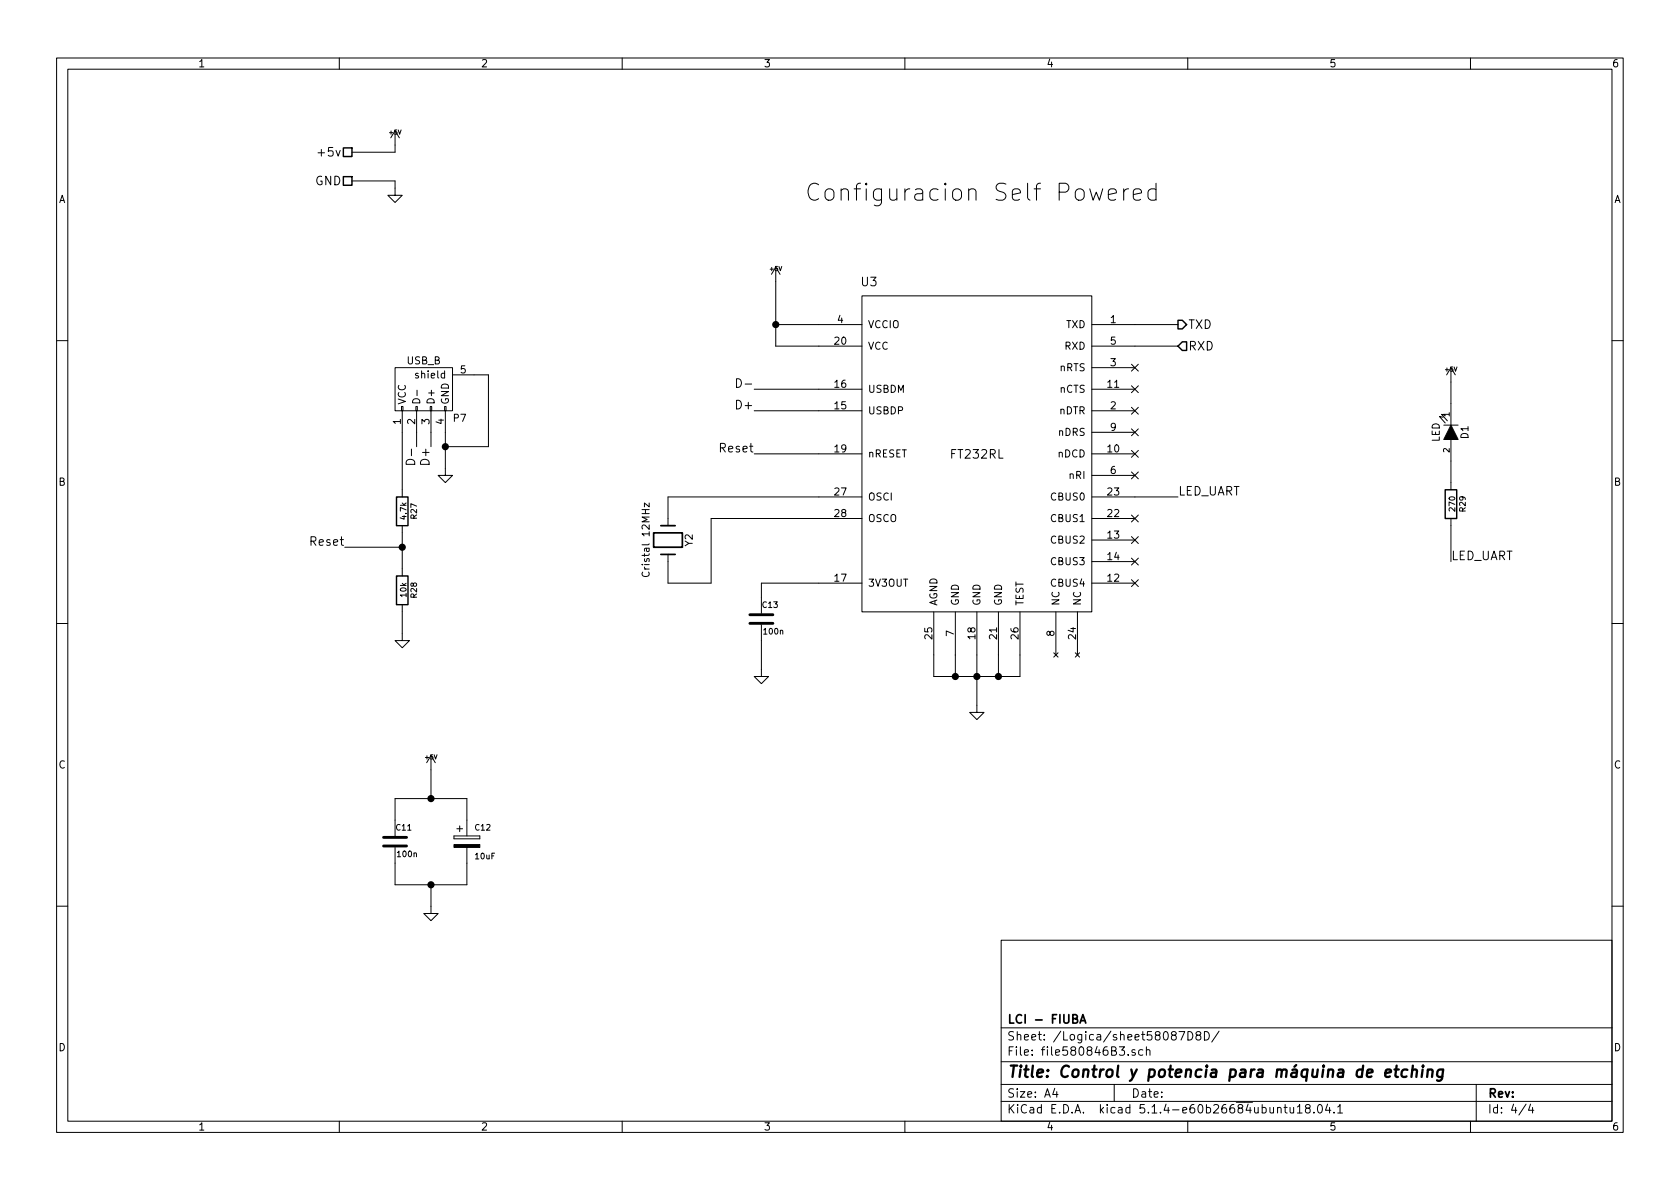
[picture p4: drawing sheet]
<svg xmlns="http://www.w3.org/2000/svg" width="297mm" height="210mm" viewBox="0 0 297 210" stroke-linecap="round" stroke-linejoin="round" font-family="sans-serif">
<g fill="none" stroke="#000" stroke-width=".18">
<path d="M10 10.3h277v189.9h-277zM12 12.2h273v186.1h-273zM60 10.3v1.9M110 10.3v1.9M160 10.3v1.9M210 10.3v1.9M260 10.3v1.9M62.2 32h7.6v2.5h1.3l-1.3 1.3-1.2-1.3h1.2M69.8 23.1v3.8h-7.6M69.8 23.1l-.7 1.3M69.8 23.1l.8 1.3M196 34.4l1.4-.3-.1-.6-.3-.1h-.6l-.3 .1-.1 .3v1.2l.1 .2 .3 .2h.6l.3-.2"/>
<path d="M198.7 33.4v2M199.5 33.4a.77 .77 0 0 0-.8 .6M200.4 34.4l1.4-.3-.1-.6-.3-.1h-.6l-.3 .1-.1 .3v1.2l.1 .2 .3 .2h.6l.3-.2M204.4 33.5l-.3-.1h-.6l-.4 .3-.1 .3v.8l.1 .3 .4 .3h.6l.3-.2M204.4 32.4v3M137.2 57.4h15.2M137.2 47.2v14h15.2M137.2 47.2l-.8 1.3M137.2 47.2l.7 1.3M152.4 52.3h40.6v55.9h-40.6zM193 57.4h15.3M10 60.2h2"/>
<path d="M69.8 65h10.2v7.6h-10.2zM71 71.9h.2v.7h-.2zM71.1 72.6v15.3M72.7 79.4v1.2M73.1 70.6a.66 .66 0 0 1 .8-.1 .66 .66 0 0 1 .3 .7h-1.3zM73.5 71.9h.3v.7h-.3zM73.7 72.6v6.4M73.7 69v1M76.1 71.9h.2v.7h-.2zM76.2 72.6v6.4M78.6 71.9h.3v.7h-.3zM78.7 72.6v11.5h1.3l-1.3 1.2-1.2-1.2h1.2"/>
<path d="M80 66.3h6.4v12.7h-7.7M130.2 67a.77 .77 0 0 1 .9 .7 .77 .77 0 0 1-.9 .8zM131.7 67.9h1.2M133.3 72.6h19.1M133.3 68.8h19.1M193 72.6h7.7M193 65h7.7M193 61.2h15.3M193 76.4h7.7M193 68.8h7.7M200.1 72l1.2 1.2M200.1 75.8l1.2 1.3"/>
<path d="M200.1 68.2l1.2 1.2M200.1 79.6l1.2 1.3M200.1 64.4l1.2 1.2M201.3 72l-1.2 1.2M201.3 75.8l-1.2 1.3M201.3 68.2l-1.2 1.2M201.3 79.6l-1.2 1.3M201.3 64.4l-1.2 1.2M255.1 73.8l-.6-.1 1 1.1M255.3 75.2h2.5M255.5 73.4l-.6-.1 1 1.1M256.5 65v10.2"/>
<path d="M256.5 77.7v8.9M256.5 65l-.7 1.3M256.5 65l.8 1.3M285 60.2h2M61 96.8h10.1M71.1 93v8.8M72 81.4a.81 .81 0 0 1 .9-.1 .81 .81 0 0 1 .4 .8h-1.5v-.4zM114.8 88.9v.7l-.9-.7v.7M133.3 80.3h19.1M152.4 91.7h-26.7v11.4h-7.6v-5.1M152.4 87.9h-34.3v5.1M193 84.1h7.7"/>
<path d="M193 80.3h7.7M193 91.7h7.7M193 95.5h7.7M193 87.9h15.3M193 99.3h7.7M200.1 83.5l1.2 1.2M200.1 91.1l1.2 1.2M200.1 94.9l1.2 1.2M200.1 98.7l1.2 1.2M201.3 83.5l-1.2 1.2M201.3 91.1l-1.2 1.2M201.3 94.9l-1.2 1.2"/>
<path d="M201.3 98.7l-1.2 1.2M256.5 91.7v7.6M10 110.3h2M71.1 106.9v6.4h1.3l-1.3 1.2-1.3-1.2h1.3M113.6 101.2a.51 .51 0 0 0 0 .6 .51 .51 0 0 0 .6 .1 .46 .46 0 0 0 .5-.2 .46 .46 0 0 0 0-.5M134.6 110.5v9.1h1.3l-1.3 1.3-1.3-1.3h1.3M152.4 103.1h-17.8v5.4M165.1 108.2v11.4h15.2v-11.4M168.9 108.2v11.4M172.7 108.2v17.8h1.3l-1.3 1.2-1.3-1.2h1.3M176.5 108.2v11.4M186.3 115.4l.8 .8"/>
<path d="M186.7 108.2v7.6M187.1 115.4l-.8 .8M190.1 115.4l.8 .8M190.5 108.2v7.6M190.9 115.4l-.8 .8M193 103.1h7.7M200.1 102.5l1.2 1.2M201.3 102.5l-1.2 1.2M285 110.3h2M76.2 133.6l-.8 1.3M76.2 133.6v7.6M76.2 133.6l.8 1.3"/>
<path d="M69.8 147.8v-6.6h12.7v6.6M69.8 149.9v6.6h12.7v-6.6M76.2 156.5v5h1.3l-1.3 1.3-1.3-1.3h1.3M80.3 147.8v.5zM80.3 148.3h4.5zM80.3 147.8h4.5zM80.8 146.6h1M81.3 146v1.1M84.8 147.8v.5zM10 160.2h2M177 166.3h108v32h-108zM285 160.2h2"/>
<path d="M60 198.3v1.9M110 198.3v1.9M160 198.3v1.9M177 194.8h108M177 191.8h108M177 187.8h108M177 181.8h108M186.5 192.5l-.4 1h1M186.8 193v1M197 191.8v3M199.5 186.5v.1M200.7 185.7l-.4-.1-.2 .2 .1 .2 .5 .2v.3h-.6"/>
<path d="M202.1 185.7l-.5-.1-.3 .3 .1 .6 .2 .1 .5-.1M202.7 185.7l.2-.1 .4 .1v.9M202.7 185.1v1.5M208.5 182.4h1l-.7 1.5M210 198.3v1.9M210 182.4a.76 .76 0 0 1 .9 .8 .76 .76 0 0 1-.9 .7zM211.8 183.1l-.3-.2v-.2l.3-.3h.2l.3 .3-.1 .2-.6 .2a.48 .48 0 0 0-.1 .7l.3 .1 .4-.1a.48 .48 0 0 0-.2-.7M213 182.4a.76 .76 0 0 1 .8 .8 .76 .76 0 0 1-.8 .7zM215.5 182.3l-1.3 2M225.9 196l.2-.2 .3 .1 .1 .9M227 195.8h.6M227.2 195.3v1.3l.4 .2"/>
<path d="M228.1 195.8l.1 .9 .3 .1 .2-.1M228.7 195.8v1M229.4 195.8l.4-.5v1.5M229.4 196.8h.8M231.1 196l-.3-.3 .1-.3a.48 .48 0 0 1 .7 .1l-.1 .4a.52 .52 0 0 0-.6 .2 .52 .52 0 0 0 0 .6l.5 .1 .2-.1v-.4l-.2-.3M232.3 196.7v.1M233.1 195.4l.2-.1a.8 .8 0 0 1 .5 .8 .8 .8 0 0 1-.5 .7 1 1 0 0 1-.2-1.4zM234.7 195.2l-.3 1.1h.9M235.1 195.8v1M235.9 196.7v.1M236.5 195.8l.4-.5v1.5M236.5 196.8h.9"/>
<path d="M260 198.3v1.9M261 191.8v6.5M269.8 195.2l-1.2 2M270.6 195.2l-.3 1.1h.9M271 195.8v1"/>
</g>
<path d="M245 189.8l.9-.2v-.4h-.8l-.2 1 .3 .2 .5-.1M246.6 189.1h.7M246.9 188.4l-.2 1.8 .1 .1 .4 .1M248.8 189.2a.68 .68 0 0 0-.9 .3l-.1 .6 .1 .2 .2 .1 .6-.1M249.7 189.3a.52 .52 0 0 1 .8 .1l-.1 1M249.8 188.4l-.2 2M251.5 189.1l-.1 1.3M251.6 188.4v.2M252.5 189.3a.52 .52 0 0 1 .8 .1l-.1 1M252.5 189.1l-.2 1.3M255.1 189.2a.68 .68 0 0 0-.9 .3v.8l.2 .1 .6-.1M255.2 189.1l-.2 1.6a.6 .6 0 0 1-.9 .3" fill="none" stroke="#000" stroke-width=".41"/>
<path d="M115.6 94.2h5v2.6h-5zM116.8 93h2.6M116.8 98h2.6M189.7 180.1l.7-.1v-.4l-.2-.2h-.5v1.5h.5l.3-.1v-.4l-.1-.2-.2-.1M191 180.9l.5-1.5 .5 1.5M191.1 180.5h.7" fill="none" stroke="#000" stroke-width=".3"/>
<path d="M132.6 110.2h4.1M132.6 108.7h4.1M67.8 149.6h4.1M67.8 148.1h4.1" fill="none" stroke="#000" stroke-width=".51"/>
<path d="M256.5 75.2l1.3 2.5h-2.5zM80.3 149.3h4.5v.6h-4.5z" fill="#000" stroke="#000" stroke-width=".18"/>
<path d="M60.7 26.2h1.5v1.5h-1.5zM60.7 31.2h1.5v1.6h-1.5zM208.3 56.6h.7l.8 .8-.8 .8h-.7zM209 60.4h.8v1.6h-.8l-.7-.8zM70.1 87.9h2v5.1h-2zM255.5 86.6h2.1v5.1h-2.1zM70.1 101.8h2v5.1h-2z" fill="none" stroke="#000" stroke-width=".25"/>
<g fill="#000" stroke="#000" stroke-width=".25">
<circle cx="137.2" cy="57.4" r=".51"/>
<circle cx="78.7" cy="79" r=".51"/>
<circle cx="71.1" cy="96.8" r=".51"/>
<circle cx="168.9" cy="119.6" r=".51"/>
<circle cx="172.7" cy="119.6" r=".51"/>
<circle cx="176.5" cy="119.6" r=".51"/>
<circle cx="76.2" cy="156.5" r=".51"/>
<circle cx="76.2" cy="141.2" r=".51"/>
</g>
<text font-size="4.2" x="142.2" y="35.6">Configuracion Self Powered</text>
<text font-size="2.8" x="178" y="190.5">Title: Control y potencia para máquina de etching</text>
<g font-size="2.1">
<text x="56.8" y="27.7">+5v</text>
<text x="55.7" y="32.8">GND</text>
<text x="152.3" y="50.6">U3</text>
<text x="210.1" y="58.2">TXD</text>
<text x="210.1" y="62">RXD</text>
<text x="130.6" y="72.4">D+</text>
<text x="75.9" y="81.8" transform="rotate(-90 75.9 81.8)">D+</text>
<text x="127.6" y="80">Reset</text>
<text x="168.2" y="81.1">FT232RL</text>
<text x="208.3" y="87.6">LED_UART</text>
<text x="55.2" y="96.5">Reset</text>
<text x="256.5" y="99.1">LED_UART</text>
<text x="178" y="184">Sheet: /Logica/sheet58087D8D/</text>
<text x="178" y="181">LCI - FIUBA</text>
<text x="178" y="186.7">File: file580846B3.sch</text>
<text x="178" y="196.9">KiCad E.D.A. kicad 5.1.4-e60b26684ubuntu18.04.1</text>
<text x="178" y="194.1">Size: A4</text>
<text x="200" y="194.1">Date:</text>
<text x="263" y="194.1">Rev:</text>
<text x="263" y="196.9">Id: 4/4</text>
</g>
<g font-size="1.8">
<text x="35" y="11.9">1</text>
<text x="85" y="11.9">2</text>
<text x="135" y="11.9">3</text>
<text x="185" y="11.9">4</text>
<text x="235" y="11.9">5</text>
<text x="285" y="11.9">6</text>
<text x="10.4" y="35.9">A</text>
<text x="285.4" y="35.9">A</text>
<text x="148.1" y="57.1">4</text>
<text x="153.4" y="58">VCCIO</text>
<text x="188.5" y="58">TXD</text>
<text x="196.4" y="57.1">1</text>
<text x="71.9" y="64.4">USB_B</text>
<text x="147.6" y="61">20</text>
<text x="153.4" y="61.8">VCC</text>
<text x="187.4" y="65.7">nRTS</text>
<text x="188.3" y="61.8">RXD</text>
<text x="196.4" y="64.8">3</text>
<text x="196.4" y="61">5</text>
<text x="71.8" y="71.6" transform="rotate(-90 71.8 71.6)">VCC</text>
<text x="73.9" y="66.9">shield</text>
<text x="76.8" y="71.6" transform="rotate(-90 76.8 71.6)">D+</text>
<text x="79.4" y="71.6" transform="rotate(-90 79.4 71.6)">GND</text>
<text x="81.4" y="66">5</text>
<text x="147.6" y="68.6">16</text>
<text x="153.4" y="69.5">USBDM</text>
<text x="187.4" y="69.5">nCTS</text>
<text x="195.9" y="68.6">11</text>
<text x="70.9" y="75" transform="rotate(-90 70.9 75)">1</text>
<text x="73.4" y="75" transform="rotate(-90 73.4 75)">2</text>
<text x="75.9" y="75" transform="rotate(-90 75.9 75)">3</text>
<text x="78.5" y="75" transform="rotate(-90 78.5 75)">4</text>
<text x="80.2" y="74.6">P7</text>
<text x="147.6" y="72.4">15</text>
<text x="153.4" y="73.3">USBDP</text>
<text x="187.2" y="77.1">nDRS</text>
<text x="187.3" y="73.3">nDTR</text>
<text x="196.4" y="72.4">2</text>
<text x="196.4" y="76.2">9</text>
<text x="259.6" y="77.6" transform="rotate(-90 259.6 77.6)">D1</text>
<text x="147.6" y="80">19</text>
<text x="153.4" y="80.9">nRESET</text>
<text x="187.1" y="80.9">nDCD</text>
<text x="195.9" y="80">10</text>
<text x="196.4" y="83.8">6</text>
<text x="254.6" y="78.2" transform="rotate(-90 254.6 78.2)">LED</text>
<text x="10.4" y="85.9">B</text>
<text x="147.6" y="87.6">27</text>
<text x="153.4" y="88.5">OSCI</text>
<text x="186" y="88.5">CBUS0</text>
<text x="189.2" y="84.7">nRI</text>
<text x="195.9" y="87.6">23</text>
<text x="285.4" y="85.9">B</text>
<text x="147.6" y="91.4">28</text>
<text x="153.4" y="92.3">OSCO</text>
<text x="186" y="92.3">CBUS1</text>
<text x="195.9" y="91.4">22</text>
<text x="195.9" y="95.2">13</text>
<text x="114.9" y="101.3" transform="rotate(-90 114.9 101.3)">Cristal 12MHz</text>
<text x="122.5" y="96.6" transform="rotate(-90 122.5 96.6)">Y2</text>
<text x="186" y="96.1">CBUS2</text>
<text x="186" y="99.9">CBUS3</text>
<text x="195.9" y="99.1">14</text>
<text x="147.6" y="102.9">17</text>
<text x="153.4" y="103.8">3V3OUT</text>
<text x="165.7" y="107.2" transform="rotate(-90 165.7 107.2)">AGND</text>
<text x="169.5" y="107.2" transform="rotate(-90 169.5 107.2)">GND</text>
<text x="173.4" y="107.2" transform="rotate(-90 173.4 107.2)">GND</text>
<text x="177.2" y="107.2" transform="rotate(-90 177.2 107.2)">GND</text>
<text x="181" y="107.2" transform="rotate(-90 181 107.2)">TEST</text>
<text x="186" y="103.8">CBUS4</text>
<text x="187.3" y="107.2" transform="rotate(-90 187.3 107.2)">NC</text>
<text x="191.1" y="107.2" transform="rotate(-90 191.1 107.2)">NC</text>
<text x="195.9" y="102.9">12</text>
<text x="164.8" y="113" transform="rotate(-90 164.8 113)">25</text>
<text x="168.7" y="112.5" transform="rotate(-90 168.7 112.5)">7</text>
<text x="172.5" y="113" transform="rotate(-90 172.5 113)">18</text>
<text x="176.3" y="113" transform="rotate(-90 176.3 113)">21</text>
<text x="180.1" y="113" transform="rotate(-90 180.1 113)">26</text>
<text x="186.4" y="112.5" transform="rotate(-90 186.4 112.5)">8</text>
<text x="190.2" y="113" transform="rotate(-90 190.2 113)">24</text>
<text x="10.4" y="135.9">C</text>
<text x="285.4" y="135.9">C</text>
<text x="10.4" y="185.9">D</text>
<text x="285.4" y="185.9">D</text>
<text x="35" y="199.9">1</text>
<text x="85" y="199.9">2</text>
<text x="135" y="199.9">3</text>
<text x="185" y="199.9">4</text>
<text x="235" y="199.9">5</text>
<text x="285" y="199.9">6</text>
</g>
<g font-size="1.4">
<text x="256.3" y="73.7" transform="rotate(-90 256.3 73.7)">1</text>
<text x="256.3" y="80" transform="rotate(-90 256.3 80)">2</text>
<text x="71.9" y="91.8" transform="rotate(-90 71.9 91.8)">4.7k</text>
<text x="73.7" y="91.7" transform="rotate(-90 73.7 91.7)">R27</text>
<text x="257.3" y="90.3" transform="rotate(-90 257.3 90.3)">270</text>
<text x="259.1" y="90.4" transform="rotate(-90 259.1 90.4)">R29</text>
<text x="71.9" y="105.5" transform="rotate(-90 71.9 105.5)">10k</text>
<text x="73.7" y="105.7" transform="rotate(-90 73.7 105.7)">R28</text>
<text x="134.9" y="107.5">C13</text>
<text x="135.2" y="112.2">100n</text>
<text x="70.1" y="146.9">C11</text>
<text x="84.1" y="146.9">C12</text>
<text x="70.4" y="151.6">100n</text>
<text x="84.1" y="151.9">10uF</text>
</g>
<g font-size="1.1">
<text x="68.9" y="23.8">+5V</text>
<text x="136.2" y="47.9">+5V</text>
<text x="255.6" y="65.7">+5V</text>
<text x="75.2" y="134.3">+5V</text>
</g>
</svg>
